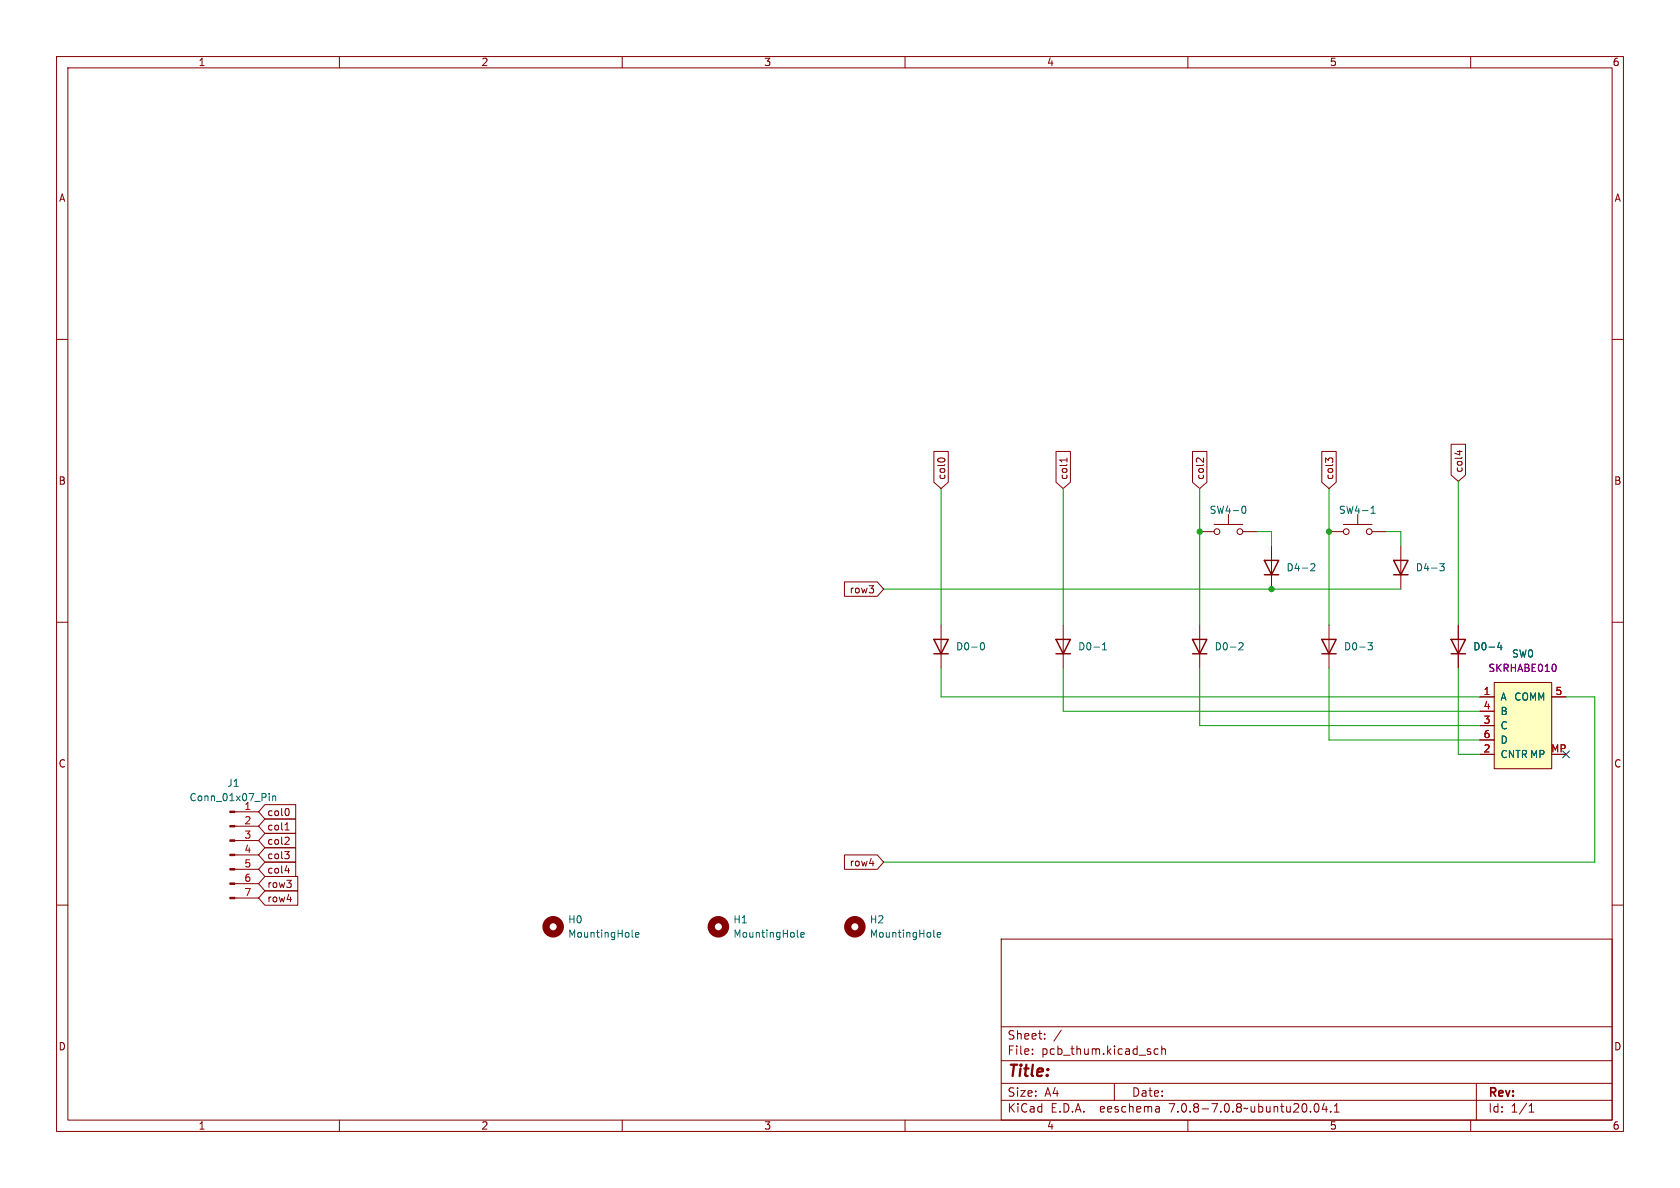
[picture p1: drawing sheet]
<svg xmlns="http://www.w3.org/2000/svg" width="297mm" height="210mm" viewBox="0 0 297 210" stroke-linecap="round" stroke-linejoin="round" font-family="sans-serif">
<g fill="none" stroke="#840000" stroke-width=".18">
<path d="M10 10h277v190h-277zM12 12h273v186h-273zM60 10v2M110 10v2M160 10v2M210 10v2M260 10v2M10 60h2M285 60h2M165.1 79.8h2.5v5.4l-1.2 1.2-1.3-1.2zM186.7 79.8h2.5v5.4l-1.2 1.2-1.3-1.2zM210.8 79.8h2.6v5.4l-1.3 1.2-1.3-1.2z"/>
<path d="M233.7 79.8h2.5v5.4l-1.3 1.2-1.2-1.2zM256.5 78.5h2.6v5.5l-1.3 1.1-1.3-1.1zM257.6 79.8h.9M258.1 79.6v.8M165.8 81.1l.5-.1 .7 .1M188.6 81v.7M188.6 81.3h-1.2l.1 .1M212.1 94h2.5M212.8 81v.7l-.8-.7h-.3l-.2 .2M214.6 92.7h5.1M217.2 90.9v1.8M219.7 94h2.5"/>
<path d="M224.8 96.5v7.6M234.8 81.4l-.4-.4v.7M234.8 81.2l.3-.2h.3l.2 .2M234.9 94h2.6M237.5 92.7h5.1M240 90.9v1.8M242.6 94h2.5M247.6 96.5v7.6M10 110h2M149.3 102.9h5.8l1.1 1.2-1.1 1.3h-5.8zM166.4 110.5v7.6M188 110.5v7.6"/>
<path d="M212.1 110.5v7.6M234.9 110.5v7.6M257.8 110.5v7.6M285 110h2M261.6 128.3h2.6M261.6 125.7h2.6M261.6 123.2h2.6M261.6 130.8h2.6M261.6 133.4h2.6M264.2 120.7h10.1v15.2h-10.1zM274.3 123.2h2.6M10 160h2"/>
<path d="M41.5 158.8h4.2M41.5 156.2h4.2M41.5 153.7h4.2M41.5 151.1h4.2M41.5 148.6h4.2M41.5 146.1h4.2M41.5 143.5h4.2M46.8 142.2h5.5v2.6h-5.5l-1.1-1.3zM46.8 147.3h5.5v2.6h-5.5l-1.1-1.3zM46.8 154.9h5.8v2.6h-5.8l-1.1-1.3zM46.8 144.8h5.5v2.5h-5.5l-1.1-1.2zM46.8 149.9h5.5v2.5h-5.5l-1.1-1.3z"/>
<path d="M46.8 157.5h5.8v2.5h-5.8l-1.1-1.2zM46.8 152.4h5.5v2.5h-5.5l-1.1-1.2zM50.3 150.5h.8l-.4 .5M50.4 146.7h.7M50.4 153.9h.8M50.6 145.6l.2-.1v1.2M50.8 159h.7M50.9 148l.2 .2v.3l-.8 .8h.8M50.9 151l.2 .3v.3l-.2 .2M50.9 143l.2 .4-.2 .7M51 153.5v.8M149.3 151.1h5.8l1.1 1.3-1.1 1.3h-5.8z"/>
<path d="M153.7 152.6h.8M285 160h2M177 166h108v32h-108zM60 198v2M110 198v2M160 198v2M177 194.5h108M177 191.5h108M177 187.5h108M177 181.5h108M182.5 186.3v.1M182.5 185.5v.1"/>
<path d="M184.7 183.6v.1M184.7 182.8v.1M187.6 182.1l-1.3 2M197 191.5v3M204.7 185.5l-.4-.1-.3 .3v.4l.2 .2h.5M204.9 195.7l.1 .9M205 196.5l-.2 .1M205 196h-.2M205.4 185.5l.2-.1 .4 .1v.9M205.4 184.9v1.5M210 198v2M232.5 195.2l.2-.1a.81 .81 0 0 1 .6 .6 .81 .81 0 0 1-.3 .8l-.2 .1a.81 .81 0 0 1-.3-1.4z"/>
<path d="M234.1 195l-.4 1.1h1M234.5 195.6v1M235.2 196.5v.1M235.9 196.6h.8M235.9 195.5l.4-.4v1.5M260 198v2M261 191.5v6.5M270.3 196.6h.9M270.3 195.5l.4-.4v1.5"/>
<circle cx="215.1" cy="94" r=".51"/>
<circle cx="219.2" cy="94" r=".51"/>
<circle cx="238" cy="94" r=".51"/>
<circle cx="242.1" cy="94" r=".51"/>
</g>
<g fill="#840000" stroke="#840000" stroke-width=".18">
<path d="M40.6 158.6h.9v.3h-.9z"/>
<path d="M40.6 156.1h.9v.2h-.9z"/>
<path d="M40.6 153.5h.9v.3h-.9z"/>
<path d="M40.6 151h.9v.3h-.9z"/>
<path d="M40.6 148.5h.9v.2h-.9z"/>
<path d="M40.6 145.9h.9v.3h-.9z"/>
<path d="M40.6 143.4h.9v.2h-.9z"/>
</g>
<g fill="none" stroke="#006464" stroke-width=".18">
<path d="M219.6 89.6l.2-.1a.68 .68 0 0 1 .5 .6 .68 .68 0 0 1-.5 .6l-.2-.1M231.7 99.8l.5-.2 .3 .4-.8 .9h.8M242.4 90.7h.7M242.4 89.8l.4-.3v1.2M254.5 99.6h.8l-.4 .5 .4 .1v.6l-.2 .1-.6-.1M173.4 113.7l.2-.1a.68 .68 0 0 1 .5 .6 .68 .68 0 0 1-.5 .7l-.2-.1-.1-.4zM194.9 114.9h.7M194.9 114l.4-.4v1.3M219 113.7l.5-.1 .3 .4-.8 .9h.8M241.8 113.6h.8l-.4 .5 .4 .1v.6l-.2 .1-.6-.1M265.1 113.5l-.3 1h.7M265.4 114v.9"/>
<path d="M47.6 140.3v.1M47.6 140.7v.8M48.2 140.7v.8M48.2 140.8l.2-.1 .3 .1v.7M111.7 165.5l.2 .2M112.4 165.3l.6-.2-.1-.2-.4-.1-.1 .2v.6h.5M141 165.5l.1 .2M141.6 165.3l.6-.2-.1-.2-.4-.1-.1 .2v.6h.5M165.1 165.5l.2 .2M165.7 165.3l.6-.2-.1-.2-.3-.1-.2 .2 .1 .6h.4"/>
</g>
<g fill="none" stroke="#840000" stroke-width=".25">
<path d="M223.5 99.1h2.6l-1.3 2.5zM246.4 99.1h2.5l-1.3 2.5zM165.1 113h2.5l-1.2 2.6zM165.1 115.6h2.5M186.7 113h2.5l-1.2 2.6zM186.7 115.6h2.5M210.8 113h2.6l-1.3 2.6zM210.8 115.6h2.6M223.5 101.6h2.6M233.7 113h2.5l-1.3 2.6zM233.7 115.6h2.5M246.4 101.6h2.5"/>
<path d="M256.5 113h2.6l-1.3 2.6zM256.5 115.6h2.6"/>
</g>
<path d="M264.2 120.7h10.1v15.2h-10.1z" fill="#ffffc2" stroke="#ffffc2" stroke-width=".18"/>
<path d="M274.9 117.5l.2 .4-.2 .7" fill="none" stroke="#840084" stroke-width=".18"/>
<g fill="none" stroke="#840000" stroke-width="1.3">
<circle cx="97.8" cy="163.8" r="1.27"/>
<circle cx="127" cy="163.8" r="1.27"/>
<circle cx="151.1" cy="163.8" r="1.27"/>
</g>
<g fill="none" stroke="#009600" stroke-width=".18">
<path d="M166.4 86.4v24.1M188 86.4v24.1M212.1 86.4v24.1M222.2 94h2.6v2.5M234.9 86.4v24.1M245.1 94h2.5v2.5M257.8 85.1v25.4M156.2 104.1h91.4M166.4 118.1v5.1h95.2M188 118.1v7.6h73.6M212.1 118.1v10.2h49.5M234.9 118.1v12.7h26.7"/>
<path d="M257.8 118.1v15.3h3.8M276.9 123.2h5v29.2h-125.7"/>
</g>
<path d="M276.3 132.7l1.2 1.3M277.5 132.7l-1.2 1.3" fill="none" stroke="#000084" stroke-width=".18"/>
<g fill="#009600" stroke="#009600" stroke-width=".18">
<circle cx="234.9" cy="94" r=".46"/>
<circle cx="224.8" cy="104.1" r=".46"/>
<circle cx="212.1" cy="94" r=".46"/>
</g>
<text font-size="2.8" fill="#840000" x="178" y="190.9">Title:</text>
<g font-size="2.1" fill="#840000">
<text x="178" y="184">Sheet:</text>
<text x="178" y="186.7">File:</text>
<text x="184.1" y="186.7">pcb_thum.kicad_sch</text>
<text x="178" y="196.9">KiCad</text>
<text x="178" y="194.1">Size:</text>
<text x="184.7" y="194.1">A4</text>
<text x="185.7" y="196.9">E.D.A.</text>
<text x="194.6" y="196.9">eeschema</text>
<text x="200" y="194.1">Date:</text>
<text x="207" y="196.9">7.0.8-7.0.8~ubuntu20.04.1</text>
<text x="263" y="194.3">Rev:</text>
<text x="263" y="196.9">Id:</text>
<text x="267.1" y="196.9">1/1</text>
</g>
<g font-size="1.8" fill="#840000">
<text x="35" y="11.9">1</text>
<text x="85" y="11.9">2</text>
<text x="135" y="11.9">3</text>
<text x="185" y="11.9">4</text>
<text x="235" y="11.9">5</text>
<text x="285" y="11.9">6</text>
<text x="10.3" y="35.9">A</text>
<text x="285.3" y="35.9">A</text>
<text x="258.8" y="83.7" transform="rotate(-90 258.8 83.7)">col4</text>
<text x="10.3" y="85.9">B</text>
<text x="167.3" y="84.9" transform="rotate(-90 167.3 84.9)">col0</text>
<text x="188.9" y="84.9" transform="rotate(-90 188.9 84.9)">col1</text>
<text x="213" y="84.9" transform="rotate(-90 213 84.9)">col2</text>
<text x="235.9" y="84.9" transform="rotate(-90 235.9 84.9)">col3</text>
<text x="285.3" y="85.9">B</text>
<text x="150.1" y="105.1">row3</text>
<text x="10.3" y="135.9">C</text>
<text x="285.3" y="135.9">C</text>
<text x="47.1" y="144.5">col0</text>
<text x="47.1" y="149.5">col2</text>
<text x="47.1" y="147">col1</text>
<text x="47.1" y="152.1">col3</text>
<text x="47.1" y="154.6">col4</text>
<text x="150.1" y="153.4">row4</text>
<text x="47.1" y="157.2">row3</text>
<text x="47.1" y="159.7">row4</text>
<text x="10.3" y="185.9">D</text>
<text x="285.3" y="185.9">D</text>
<text x="35" y="199.9">1</text>
<text x="85" y="199.9">2</text>
<text x="135" y="199.9">3</text>
<text x="185" y="199.9">4</text>
<text x="235" y="199.9">5</text>
<text x="285" y="199.9">6</text>
</g>
<g font-size="1.8" fill="#006464">
<text x="213.7" y="91">SW4-0</text>
<text x="236.6" y="91">SW4-1</text>
<text x="227.3" y="101.2">D4-2</text>
<text x="250.2" y="101.2">D4-3</text>
<text x="168.9" y="115.2">D0-0</text>
<text x="190.5" y="115.2">D0-1</text>
<text x="214.6" y="115.2">D0-2</text>
<text x="237.5" y="115.2">D0-3</text>
<text x="260.4" y="115.2">D0-4</text>
<text x="267.2" y="116.4">SW0</text>
<text x="265.2" y="124.1">A</text>
<text x="267.6" y="124.1">COMM</text>
<text x="265.2" y="129.1">C</text>
<text x="265.2" y="126.6">B</text>
<text x="265.2" y="131.7">D</text>
<text x="265.2" y="134.2">CNTRMP</text>
<text x="33.4" y="141.8">Conn_01x07_Pin</text>
<text x="40.1" y="139.3">J1</text>
<text x="43.1" y="143.3">1</text>
<text x="100.3" y="163.4">H0</text>
<text x="100.3" y="166">MountingHole</text>
<text x="129.5" y="163.4">H1</text>
<text x="129.5" y="166">MountingHole</text>
<text x="153.7" y="163.4">H2</text>
<text x="153.7" y="166">MountingHole</text>
</g>
<text font-size="1.8" fill="#840084" x="263" y="119">SKRHABE010</text>
<g font-size="1.8" fill="#a90000">
<text x="262.2" y="125.5">4</text>
<text x="262.2" y="122.9">1</text>
<text x="274.9" y="122.9">5</text>
<text x="262.2" y="128">3</text>
<text x="262.2" y="130.6">6</text>
<text x="262.2" y="133.1">2</text>
<text x="274.1" y="133.1">MP</text>
<text x="43.1" y="145.8">2</text>
<text x="43.1" y="148.3">3</text>
<text x="43.1" y="150.9">4</text>
<text x="43.1" y="153.4">5</text>
<text x="43.1" y="156">6</text>
<text x="43.1" y="158.5">7</text>
</g>
</svg>
